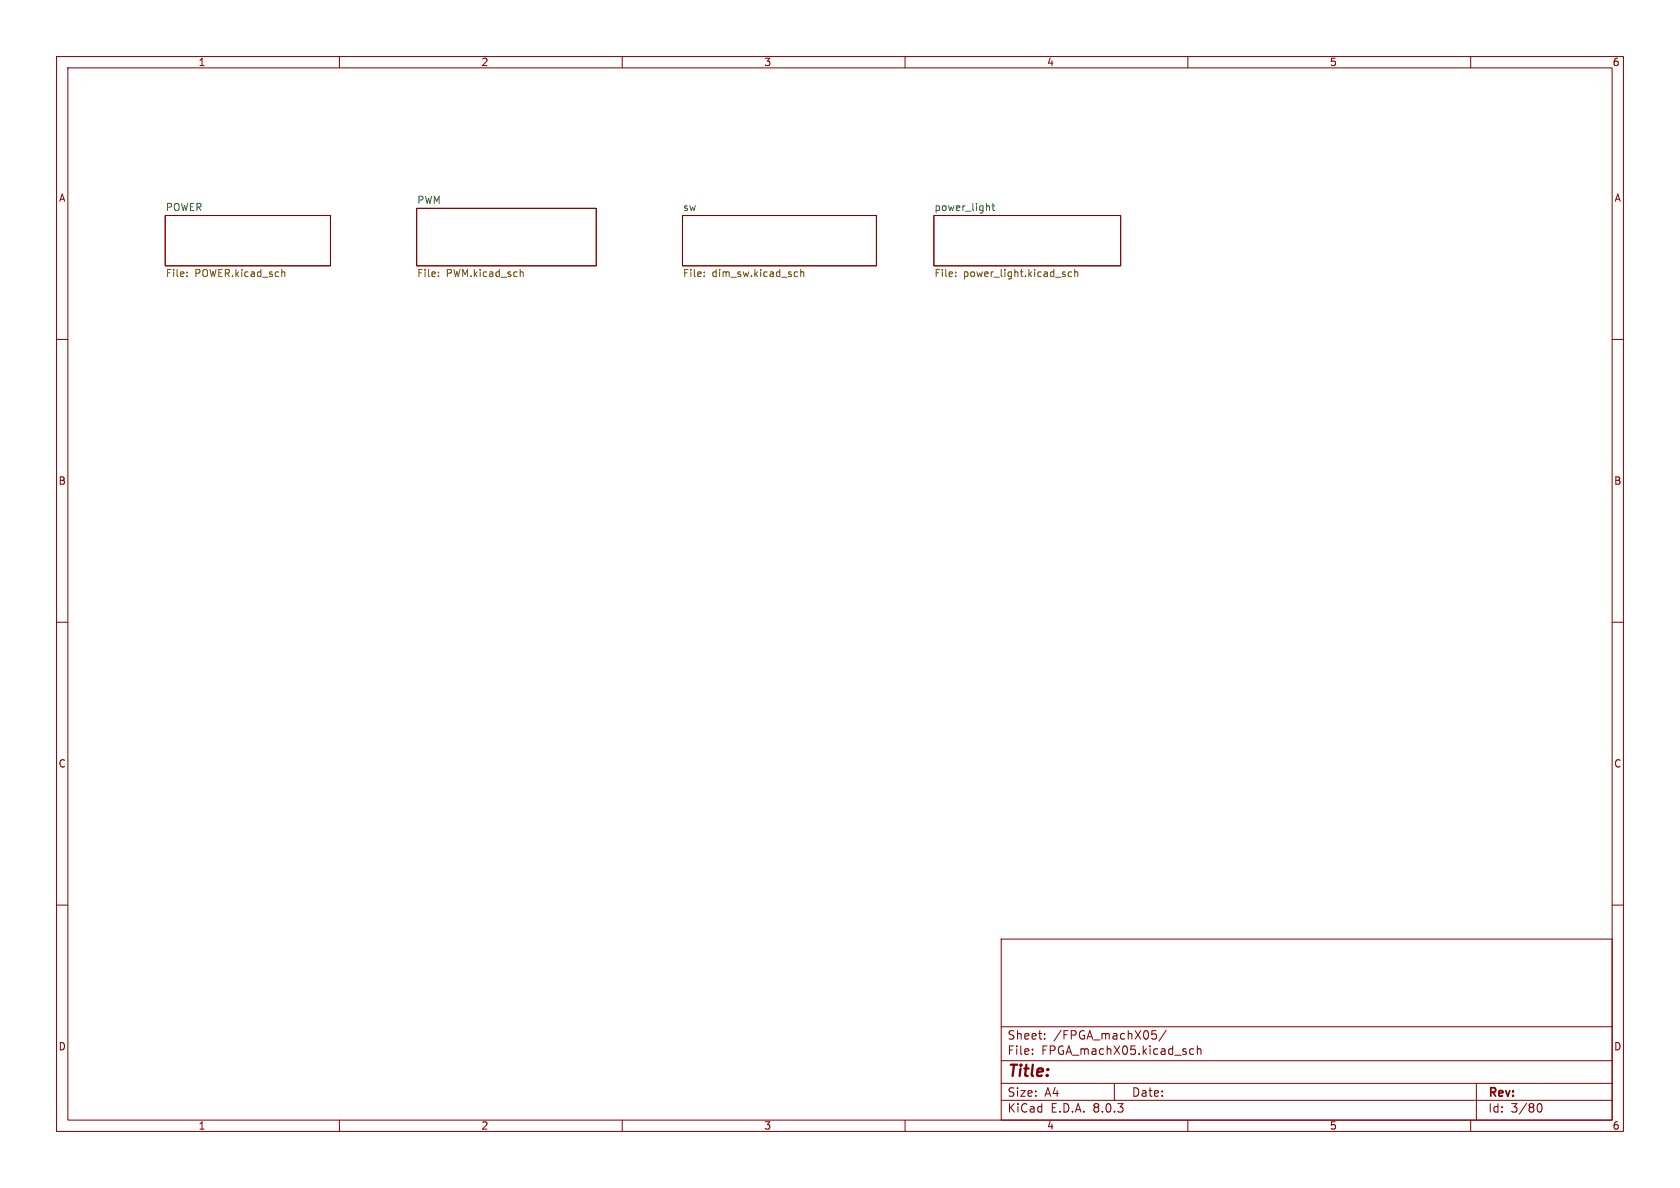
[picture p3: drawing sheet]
<svg xmlns="http://www.w3.org/2000/svg" width="297mm" height="210mm" viewBox="0 0 297 210" stroke-linecap="round" stroke-linejoin="round" font-family="sans-serif">
<g fill="none" stroke="#840000" stroke-width=".18">
<path d="M10 10h277v190h-277zM12 12h273v186h-273zM60 10v2M110 10v2M160 10v2M210 10v2M260 10v2M29.2 38.1h29.2v8.9h-29.2zM73.7 36.8h31.7v10.2h-31.7zM120.6 38.1h34.3v8.9h-34.3zM165.1 38.1h33v8.9h-33zM10 60h2"/>
<path d="M285 60h2M10 110h2M285 110h2M10 160h2M285 160h2M177 166h108v32h-108zM60 198v2M110 198v2M160 198v2M177 194.5h108M177 191.5h108M177 187.5h108"/>
<path d="M177 181.5h108M182.5 186.3v.1M182.5 185.5v.1M184.7 183.6v.1M184.7 182.8v.1M197 191.5v3M203.7 182.2h.7M203.8 182.8h.4l.3 .3-.1 .5-.6 .1M206.2 182.1l-1.3 2M210 198v2M211 185.5l-.4-.1-.3 .3v.4l.2 .2h.5M211.7 185.5l.2-.1 .3 .1 .1 .9"/>
<path d="M211.7 184.9v1.5M260 198v2M261 191.5v6.5M271.7 195.7l.2-.5 .2-.1a.8 .8 0 0 1 .5 .7 .8 .8 0 0 1-.5 .8l-.2-.1-.2-.5"/>
</g>
<g fill="none" stroke="#725600" stroke-width=".18">
<path d="M33.1 48.8v.1M33.1 48.1v.1M49.9 48.1h.4l.1 .8M77.5 48.8v.1M77.5 48.1v.1M92 48.1h.4l.1 .8M124.5 48.8v.1M124.5 48.1v.1M140.6 48.1h.4M141 48.8l-.4 .1M141.6 48.2l.1-.1h.3l.1 .8M141.6 47.6v1.3"/>
<path d="M168.9 48.8v.1M168.9 48.1v.1M188.2 48.5l.2 .2-.2 .2M188.2 48.1h.1M189.5 48.1h-.4l-.3 .2 .2 .5h.5M190 48.2l.2-.1h.3v.8M190 47.6v1.3"/>
</g>
<path d="M174.6 36.4l.3 .2v.6M175.4 36.4h.4M175.5 36v1l.3 .2" fill="none" stroke="#006464" stroke-width=".18"/>
<text font-size="2.8" fill="#840000" x="178" y="190.9">Title:</text>
<g font-size="2.1" fill="#840000">
<text x="178" y="184">Sheet:</text>
<text x="186.2" y="184">/FPGA_machX05/</text>
<text x="178" y="186.7">File:</text>
<text x="184.1" y="186.7">FPGA_machX05.kicad_sch</text>
<text x="178" y="196.9">KiCad</text>
<text x="178" y="194.1">Size:</text>
<text x="184.7" y="194.1">A4</text>
<text x="185.7" y="196.9">E.D.A.</text>
<text x="193.3" y="196.9">8.0.3</text>
<text x="200" y="194.1">Date:</text>
<text x="263" y="194.3">Rev:</text>
<text x="263" y="196.9">Id:</text>
<text x="267.1" y="196.9">3/80</text>
</g>
<g font-size="1.8" fill="#840000">
<text x="35" y="11.9">1</text>
<text x="85" y="11.9">2</text>
<text x="135" y="11.9">3</text>
<text x="185" y="11.9">4</text>
<text x="235" y="11.9">5</text>
<text x="285" y="11.9">6</text>
<text x="10.3" y="35.9">A</text>
<text x="285.3" y="35.9">A</text>
<text x="10.3" y="85.9">B</text>
<text x="285.3" y="85.9">B</text>
<text x="10.3" y="135.9">C</text>
<text x="285.3" y="135.9">C</text>
<text x="10.3" y="185.9">D</text>
<text x="285.3" y="185.9">D</text>
<text x="35" y="199.9">1</text>
<text x="85" y="199.9">2</text>
<text x="135" y="199.9">3</text>
<text x="185" y="199.9">4</text>
<text x="235" y="199.9">5</text>
<text x="285" y="199.9">6</text>
</g>
<g font-size="1.8" fill="#006464">
<text x="29.2" y="37.4">POWER</text>
<text x="73.7" y="36.1">PWM</text>
<text x="120.6" y="37.4">sw</text>
<text x="165.1" y="37.4">power_light</text>
</g>
<g font-size="1.8" fill="#725600">
<text x="29.2" y="49.3">File:</text>
<text x="34.4" y="49.3">POWER.kicad_sch</text>
<text x="73.7" y="49.3">File:</text>
<text x="78.9" y="49.3">PWM.kicad_sch</text>
<text x="120.6" y="49.3">File:</text>
<text x="125.9" y="49.3">dim_sw.kicad_sch</text>
<text x="165.1" y="49.3">File:</text>
<text x="170.3" y="49.3">power_light.kicad_sch</text>
</g>
</svg>
